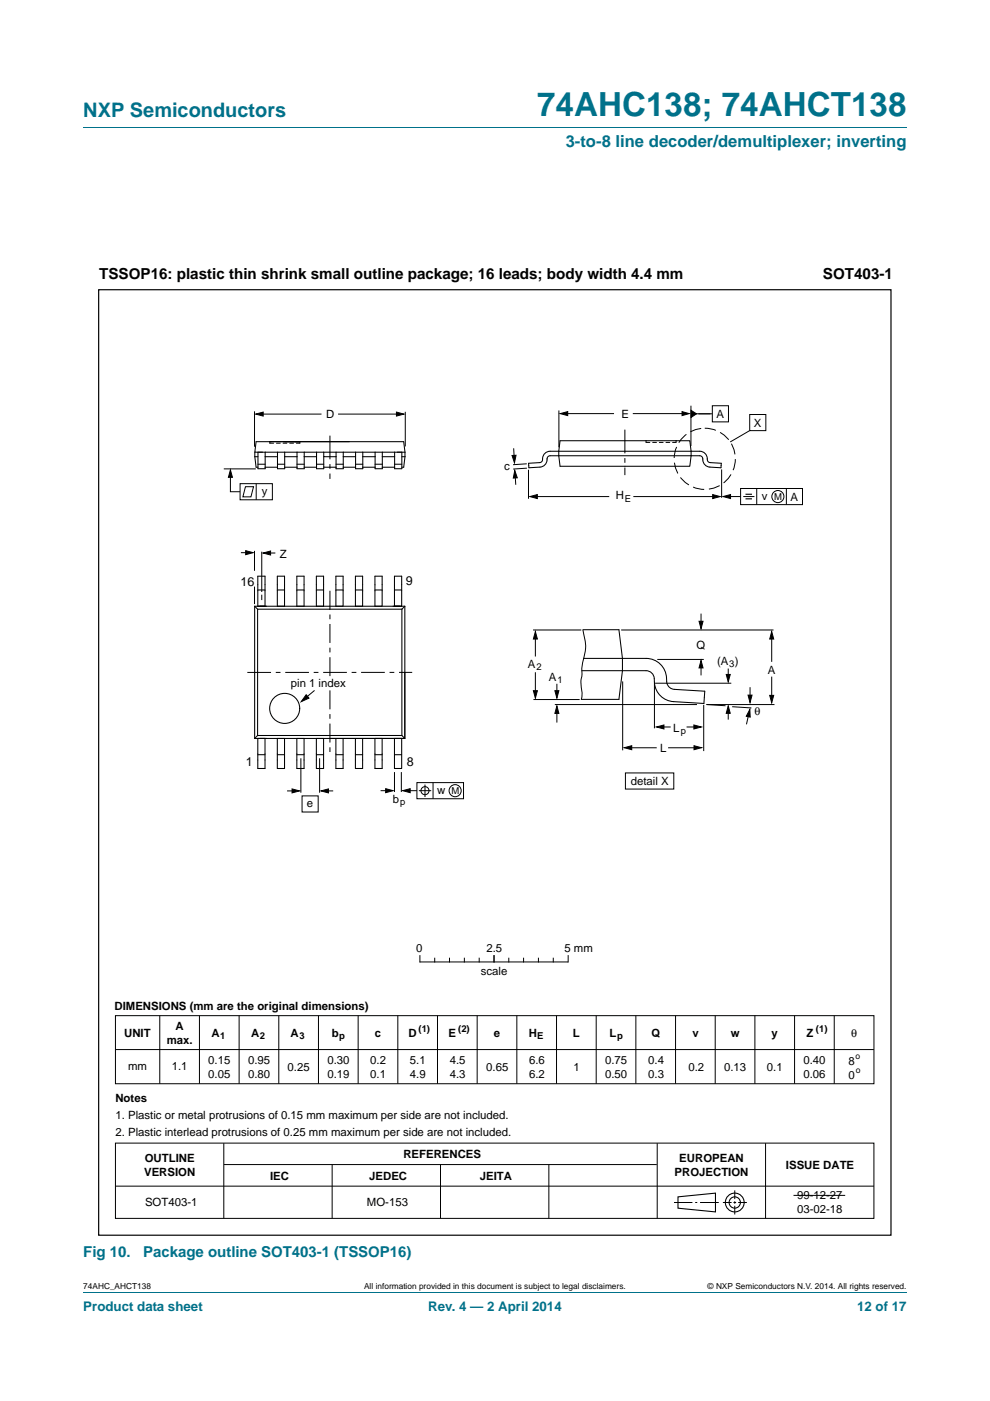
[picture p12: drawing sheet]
<svg xmlns="http://www.w3.org/2000/svg" width="210mm" height="297mm" viewBox="0 0 210 297" stroke-linecap="round" stroke-linejoin="round" font-family="sans-serif">
<path d="M17.7 27h174.6M17.7 273.9h174.6" fill="none" stroke="#00718a" stroke-width=".21"/>
<g fill="none" stroke="#000" stroke-width=".21">
<path d="M47.5 99.4h6.8M54 87.2v7.5M55.2 87.8h13M57.2 93.6v.4M63.6 93.6v.4M71.7 87.8h13.1M86 87.3v7.4M109 95l.1 2.6M111.7 98.3l-2.9 .2M111.8 99.3l-3 .2M112.1 99.6v6.1M118.5 87v7.8"/>
<path d="M119.5 87.7h10.7M134.2 87.7h11.2M137 93.4v.4M143.4 93.4v.4M146.6 86v8.6M147.1 87.7h4M151.1 86h3.4v3.4h-3.4zM153.1 99.5v6M159 87.9h3.4v3.4h-3.4zM159 91.3l-4.1 2.4M48.9 100.2v4.1h2M50.9 102.5h6.9v3.5h-6.9z"/>
<path d="M51.1 117.2h2M52.1 103.2h1.7l-.6 2.1h-1.7zM54 116.8v4.2M54.3 102.5v3.5M55.5 117v8.5M56.4 117.3h2M109.2 100.3l.2 2.5M113.2 105.3h16M134.3 105.3h17.4M154.2 105.3h2.9M157.1 103.6h13.1v3.4h-13.1zM157.6 105.3h2.4"/>
<path d="M160.5 103.6v3.4M166.8 103.6v3.4M54 124.4v3.7M55.5 126.1v1.1M113.1 133.6h10.2M113.6 134.5v4.7M123.6 133.6a10 10 0 0 1 0 6.7l-.2 1.3v1.4a8.1 8.1 0 0 0 .1 4.1l-.2 1.2M131.7 133.6h32.4M139.4 139.8h9.9M148.7 130.1v2.4M163.7 135v5.3M66.7 146.4l-2.4 2"/>
<path d="M113.1 148.3h9.8M113.6 142.5v4.8M117.7 149.4h30.1M118.1 145v2.5M118.1 150.6v2.6M132.1 144.5v14.6M133.1 158.5h6.2M138.8 144.8v9.6M138.9 144.9h16.2M140.1 154.1h2.2M141.7 158.5h6.3M145.6 154.1h2.1"/>
<path d="M148.7 140.8v2.4M149.3 149.4v9.8M149.8 149.4l4.1 .2M149.9 149.4h14.4M154.5 141.7v2M154.5 150.7v1.9M155.3 149.8l4.1 .3M158.9 151l-.6 2.6M159.1 145.7v2.6M163.7 143.5v4.5M60.9 167.7h1.9M63.8 160.8v7.3"/>
<path d="M64.1 168.7h3.4v3.5h-3.4zM67.8 160.8v7.3M68.9 167.7h1.8M80.7 167.6h1.9M83.7 163.7v4.2M85.1 163.7v4.2M86.3 167.6h2.1M88.4 165.9h9.9v3.4h-9.9zM88.8 167.6h2.7M90.1 166.3v2.7M91.8 165.9v3.4M132.7 163.9h10.2v3.4h-10.2z"/>
<path d="M24.5 215.3h160.9v14.5h-160.9zM33.9 215.3v14.5M42.3 215.3v14.5M50.7 215.3v14.5M59.1 215.3v14.5M67.5 215.3v14.5M76 215.3v14.5M84.4 215.3v14.5M89.1 202.6v1.4M89.1 204h31.3M92.2 203.2v.8M92.8 215.3v14.5"/>
<path d="M95.3 203.2v.8M98.5 203.2v.8M101.2 215.3v14.5M101.6 203.2v.8M104.8 202.6v1.4M107.9 203.2v.8M109.6 215.3v14.5M111.1 203.2v.8M114.2 203.2v.8M117.3 203.2v.8M118 215.3v14.5M120.5 202.6v1.4"/>
<path d="M126.5 215.3v14.5M134.9 215.3v14.5M143.3 215.3v14.5M151.7 215.3v14.5M160.1 215.3v14.5M168.5 215.3v14.5M176.9 215.3v14.5M24.5 222.5h160.8M24.5 251.5h160.9M24.5 242.4h160.9v15.9h-160.9zM47.5 242.4v15.9M47.5 246.9h91.8"/>
<path d="M70.4 246.9v11.4M93.4 246.9v11.4M116.4 246.9v11.4M139.4 242.4v15.9M143 255h3.9M147.5 255h.4M148.5 255h4M153.3 255h1.9M155.6 255h.5M155.8 252.4v1.8M155.8 254.7v.5M155.8 255.7v1.8"/>
<path d="M156.6 255h1.8M162.4 242.4v15.9M168.3 253.4h11"/>
<circle cx="165" cy="105.3" r="1.28"/>
<circle cx="90.1" cy="167.6" r=".86"/>
<circle cx="96.5" cy="167.6" r="1.28"/>
</g>
<g fill="none" stroke="#000" stroke-width=".23">
<path d="M143.8 253.8l8-.8v3.9l-8-.7z"/>
<circle cx="155.8" cy="255" r="1.99"/>
<circle cx="155.8" cy="255" r="1.2"/>
</g>
<g fill="#000" stroke="#000" stroke-width=".21">
<path d="M54.2 87.8l1.6-.4v.8zM84.1 87.4l1.6 .4-1.6 .4zM108.6 96.6l.9-.1-.4 1.6zM118.8 87.7l1.6-.4v.8zM144.7 87.3l1.5 .4-1.5 .4zM146.6 87l1.1 .7-1.1 .8zM48.9 99.6l.4 1.6h-.9zM52.1 116.8l1.6 .4-1.6 .4zM55.8 117.3l1.6-.5v.9zM109.2 99.8l.5 1.5-.8 .1zM112.4 105.3l1.6-.4v.8zM151.2 104.9l1.5 .4-1.5 .4z"/>
<path d="M153.4 105.3l1.5-.4v.8zM113.6 133.9l.4 1.6h-.9zM148.3 131.7h.8l-.4 1.6zM163.7 133.9l.4 1.6h-.8zM64.9 147.3l.6 .7-1.6 .8zM113.1 146.4h.9l-.4 1.6zM118.1 149.7l.4 1.6h-.8zM117.7 146.4h.8l-.4 1.6zM132.4 158.5l1.6-.4v.9zM139.2 154.1l1.6-.4v.9zM147.2 153.7l1.6 .4-1.6 .5zM147.2 158.1l1.6 .4-1.6 .5z"/>
<path d="M148.7 140l.4 1.6h-.8zM154.5 149.7l.4 1.5h-.9zM154 143h.9l-.4 1.6zM159 150.4l.1 1.6-.8-.1zM158.7 147.4h.8l-.4 1.6zM163.3 147.4h.8l-.4 1.6zM61.9 167.3l1.6 .4-1.6 .4zM68.1 167.7l1.6-.4v.8zM81.8 167.2l1.6 .4-1.6 .5zM85.4 167.6l1.6-.4v.9z"/>
</g>
<path d="M70 92.4v9.1M132.5 91.1v9.6M52.5 142.6h34.9" fill="none" stroke="#000" stroke-width=".21" stroke-dasharray="5 1 1 1" stroke-linecap="butt"/>
<path d="M70 125.3v34.7" fill="none" stroke="#000" stroke-width=".21" stroke-dasharray="4 1 1 1" stroke-linecap="butt"/>
<path d="M158.1 104.8h1.4M158.1 105.8h1.4" fill="none" stroke="#000" stroke-width=".24"/>
<circle cx="149.5" cy="97.3" r="6.5" fill="none" stroke="#000" stroke-width=".21" stroke-dasharray="2.4 1" stroke-linecap="butt"/>
<path d="M20.9 61.4h168.1v200.5h-168.1z" fill="none" stroke="#000" stroke-width=".25"/>
<g fill="none" stroke="#000" stroke-width=".22">
<path d="M54 96.8l.3 2.3h.4M54 96.8h.7M54 95.9v.9M54.7 98.4h1.5M56.2 99.1h2.7M56.2 95.9v3.5h-1.5v-3.5h31.2M56.2 96.8h2.7M58.9 95.9v3.5h1.5v-3.5M58.9 98.4h1.5M60.4 99.1h2.6M60.4 96.8h2.6M63 95.9v3.5h1.5v-3.5"/>
<path d="M63 98.4h1.5M64.5 99.1h2.6M64.5 96.8h2.6M67.1 95.9v3.5h1.6v-.3M67.1 98.4h1.6M68.7 96.8v2.3h2.6M68.7 95.9v.9h2.6M71.3 98.4h1.5M71.3 95.9v3.5h1.5v-3.5M72.8 99.1h2.6M72.8 96.8h2.6M75.4 98.4h1.5"/>
<path d="M75.4 95.9v3.5h1.5v-3.5M76.9 96.8h2.7M76.9 99.1h2.7M79.6 98.4h1.5M79.6 95.9v3.5h1.5v-3.5M81.1 99.1h2.6M81.1 96.8h2.6M83.7 98.4h1.5M85.2 96.8h.7M85.2 95.9v3.5h-1.5v-3.5M85.9 95.9l-.3-2.3h-31.3l-.3 2.3h1.7M85.9 96.8l-.3 2.3h-.4"/>
<path d="M85.9 95.9v.9M112.1 98.2l2.4-.1a.7 .7 0 0 0 .6-.9 1.59 1.59 0 0 1 1.6-1.5h31.7a1.76 1.76 0 0 1 1.7 2l.5 .4 2.4 .1-.1 1-2.3-.2a1.77 1.77 0 0 1-1.6-2l-.6-.4h-31.7a.7 .7 0 0 0-.7 .9 1.58 1.58 0 0 1-1.5 1.5l-2.3 .2zM118.8 93.4h27.5l.3 3.2-.3 2.3h-27.5l-.3-3.2zM54 128.5v28.1M54 128.5l.6 .7M54.7 128.5v-6.3h1.5v6.3M54.7 125.1h1.5M58.8 128.5v-6.3h1.6v6.3M58.8 125.1h1.6M63 128.5v-6.3h1.5v6.3M63 125.1h1.5M67.1 128.5v-6.3h1.5v6.3"/>
<path d="M67.1 125.1h1.5M71.2 122.2h1.6v6.3h-1.6zM71.2 125.1h1.6M75.4 122.2h1.5v6.3h-1.5zM75.4 125.1h1.5M79.5 122.2h1.6v6.3h-1.6zM79.5 125.1h1.6M83.7 122.2h1.5v6.3h-1.5zM83.7 125.1h1.5M85.2 129.2v13.3M85.2 129.2h-30.6v26.7M85.9 128.5v28.1h-31.9"/>
<path d="M85.9 128.5l-.7 .7M85.9 128.5h-31.9M123.6 133.5h7.7l.7 6.1v2.6l-.7 6.1h-8M123.8 139.6h13.2a4.6 4.6 0 0 1 4.5 5.2 1.71 1.71 0 0 0 1.5 1.4l6.5 .3-.2 2.6-6.4-.3a4.4 4.4 0 0 1-4.1-4.9 1.73 1.73 0 0 0-1.8-1.7h-13.6M54.6 155.9l-.6 .7M54.7 156.6h1.5v6.3h-1.5zM58.8 156.6h1.6v6.3h-1.6zM63 156.6h1.5v6.3h-1.5zM67.1 156.6h1.5v6.3h-1.5zM71.2 156.6v6.3h1.6v-6.3M75.4 156.6v6.3h1.5v-6.3M79.5 156.6v6.3h1.6v-6.3"/>
<path d="M83.7 156.6v6.3h1.5v-6.3M85.2 155.9h-30.6M85.2 155.9l.7 .7h-16M85.2 142.5v13.4M54.7 160h1.5M58.8 160h1.6M63 160h1.5M67.1 160h1.5M71.2 160h1.6M75.4 160h1.5M79.5 160h1.6M83.7 160h1.5"/>
<circle cx="60.4" cy="150.2" r="3.2"/>
</g>
<path d="M57.2 94h6.4M137 93.8h6.4" fill="none" stroke="#000" stroke-width=".21" stroke-dasharray=".8 .6"/>
<path d="M69.5 143.6h.9v2.5h-.9z" fill="#fff" stroke="#fff" stroke-width=".21"/>
<text font-size="7" fill="#00718a" x="113.9" y="24.6">74AHC138; 74AHCT138</text>
<text font-size="4.2" fill="#00718a" x="17.7" y="24.9">NXP Semiconductors</text>
<text font-size="3.5" fill="#00718a" x="120" y="31.1">3-to-8 line decoder/demultiplexer; inverting</text>
<g font-size="3.2">
<text x="21.1" y="59.1">TSSOP16: plastic thin shrink small outline package; 16 leads; body width 4.4 mm</text>
<text x="174.6" y="59.1">SOT403-1</text>
</g>
<g font-size="3.2" fill="#00718a">
<text x="17.7" y="266.5">Fig 10.</text>
<text x="30.4" y="266.5">Package outline SOT403-1 (TSSOP16)</text>
</g>
<g font-size="2.8" fill="#00718a">
<text x="17.7" y="277.9">Product data sheet</text>
<text x="90.8" y="277.9">Rev. 4 — 2 April 2014</text>
<text x="181.8" y="277.9">12 of 17</text>
</g>
<g font-size="2.7">
<text x="51" y="124.1">16</text>
<text x="86.1" y="124.1">9</text>
<text x="52.2" y="162.5">1</text>
<text x="86.3" y="162.5">8</text>
</g>
<g font-size="2.4">
<text x="69.2" y="88.7">D</text>
<text x="131.8" y="88.6">E</text>
<text x="152" y="88.6">A</text>
<text x="159.9" y="90.5">X</text>
<text x="106.9" y="99.6">c</text>
<text x="55.5" y="105">y</text>
<text x="130.6" y="105.9">H</text>
<text x="161.6" y="106">v</text>
<text x="167.7" y="106.2">A</text>
<text x="59.3" y="118.3">Z</text>
<text x="147.7" y="137.7">Q</text>
<text x="112" y="141.5">A</text>
<text x="152.1" y="141">(A )</text>
<text x="162.9" y="142.8">A</text>
<text x="61.7" y="145.7">pin 1 index</text>
<text x="116.4" y="144.3">A</text>
<text x="142.8" y="155.1">L</text>
<text x="160" y="151.6">θ</text>
<text x="140" y="159.4">L</text>
<text x="133.8" y="166.5">detail X</text>
<text x="65.1" y="171.2">e</text>
<text x="83.3" y="170.3">b</text>
<text x="92.7" y="168.4">w</text>
<text x="88.3" y="201.9">0</text>
<text x="103.2" y="201.9">2.5</text>
<text x="119.7" y="201.9">5 mm</text>
<text x="102" y="206.6">scale</text>
<text x="24.3" y="214.2">DIMENSIONS (mm are the original dimensions)</text>
<text x="26.3" y="219.9">UNIT</text>
<text x="35.4" y="221.3">max.</text>
<text x="37.2" y="218.4">A</text>
<text x="44.9" y="219.9">A</text>
<text x="53.3" y="219.9">A</text>
<text x="61.6" y="219.9">A</text>
<text x="70.4" y="219.9">b</text>
<text x="79.5" y="219.9">c</text>
<text x="86.6" y="219.9">D</text>
<text x="95.1" y="219.9">E</text>
<text x="104.8" y="219.9">e</text>
<text x="112.2" y="219.9">H</text>
<text x="121.5" y="219.9">L</text>
<text x="129.3" y="219.9">L</text>
<text x="138.2" y="219.9">Q</text>
<text x="146.8" y="219.9">v</text>
<text x="155" y="219.9">w</text>
<text x="163.7" y="219.9">y</text>
<text x="171.1" y="219.9">Z</text>
<text x="180.5" y="219.9">θ</text>
<text x="27.2" y="226.8">mm</text>
<text x="36.4" y="227">1.1</text>
<text x="44.2" y="225.5">0.15</text>
<text x="52.6" y="225.5">0.95</text>
<text x="61" y="227.1">0.25</text>
<text x="69.4" y="225.5">0.30</text>
<text x="78.5" y="225.5">0.2</text>
<text x="87" y="225.5">5.1</text>
<text x="95.4" y="225.5">4.5</text>
<text x="103.1" y="227">0.65</text>
<text x="112.2" y="225.5">6.6</text>
<text x="121.6" y="227">1</text>
<text x="128.3" y="225.5">0.75</text>
<text x="137.5" y="225.5">0.4</text>
<text x="146" y="227">0.2</text>
<text x="153.6" y="227">0.13</text>
<text x="162.7" y="227">0.1</text>
<text x="170.4" y="225.5">0.40</text>
<text x="180" y="225.7">8</text>
<text x="24.5" y="233.6">Notes</text>
<text x="44.2" y="228.5">0.05</text>
<text x="52.6" y="228.5">0.80</text>
<text x="69.4" y="228.5">0.19</text>
<text x="78.5" y="228.5">0.1</text>
<text x="87" y="228.5">4.9</text>
<text x="95.4" y="228.5">4.3</text>
<text x="112.2" y="228.5">6.2</text>
<text x="128.3" y="228.5">0.50</text>
<text x="137.5" y="228.5">0.3</text>
<text x="170.4" y="228.5">0.06</text>
<text x="180" y="228.7">0</text>
<text x="24.5" y="237.2">1. Plastic or metal protrusions of 0.15 mm maximum per side are not included.</text>
<text x="24.5" y="240.9">2. Plastic interlead protrusions of 0.25 mm maximum per side are not included.</text>
<text x="85.5" y="245.6">REFERENCES</text>
<text x="30.6" y="249.3">VERSION</text>
<text x="30.7" y="246.3">OUTLINE</text>
<text x="57.3" y="250.2">IEC</text>
<text x="78.3" y="250.2">JEDEC</text>
<text x="101.8" y="250.2">JEITA</text>
<text x="143.1" y="249.3">PROJECTION</text>
<text x="144.1" y="246.3">EUROPEAN</text>
<text x="166.7" y="247.8">ISSUE DATE</text>
<text x="30.8" y="255.8">SOT403-1</text>
<text x="77.8" y="255.8">MO-153</text>
<text x="169.1" y="254.3">99-12-27</text>
<text x="169.1" y="257.2">03-02-18</text>
</g>
<g font-size="2">
<text x="132.6" y="106.4">E</text>
<text x="164.2" y="106">M</text>
<text x="113.8" y="142">2</text>
<text x="154.7" y="141.5">3</text>
<text x="118.2" y="144.8">1</text>
<text x="144.4" y="155.6">p</text>
<text x="84.9" y="170.7">p</text>
<text x="95.7" y="168.4">M</text>
<text x="46.7" y="220.3">1</text>
<text x="55.1" y="220.3">2</text>
<text x="63.5" y="220.3">3</text>
<text x="71.9" y="220.3">p</text>
<text x="88.8" y="218.9">(1)</text>
<text x="97.2" y="218.9">(2)</text>
<text x="113.9" y="220.3">E</text>
<text x="130.9" y="220.3">p</text>
<text x="173.1" y="218.9">(1)</text>
</g>
<g font-size="1.8">
<text x="181.4" y="224.5">o</text>
<text x="181.5" y="227.5">o</text>
<text x="17.7" y="273.3">74AHC_AHCT138</text>
<text x="77.2" y="273.3">All information provided in this document is subject to legal disclaimers.</text>
<text x="150.1" y="273.3">© NXP Semiconductors N.V. 2014. All rights reserved.</text>
</g>
</svg>
